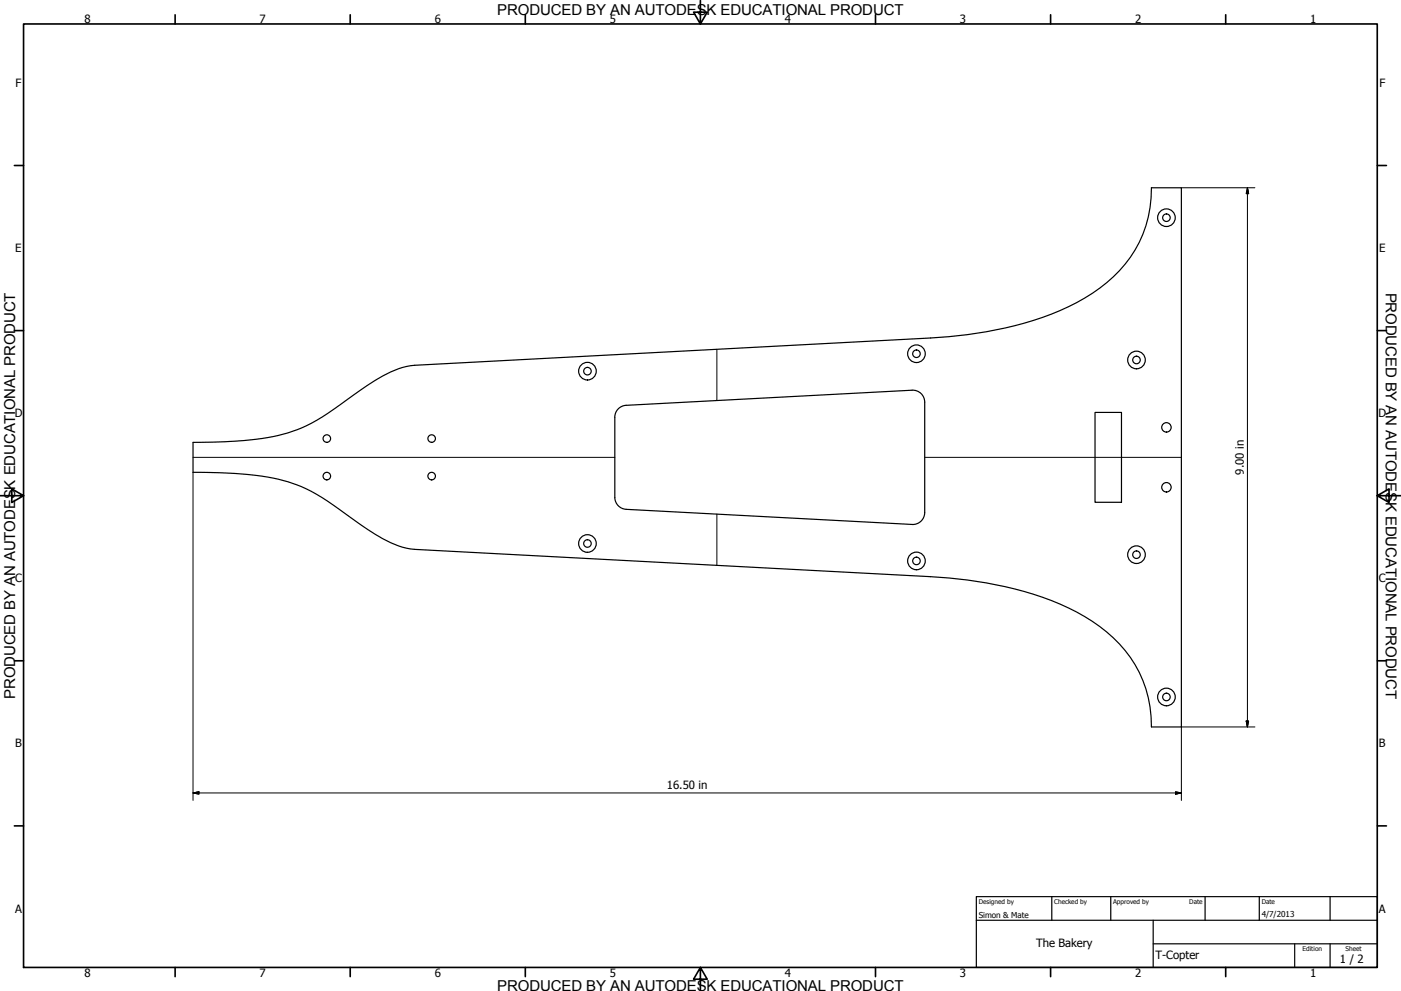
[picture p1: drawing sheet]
<svg xmlns="http://www.w3.org/2000/svg" width="594mm" height="420mm" viewBox="0 0 594 420" stroke-linecap="round" stroke-linejoin="round" font-family="sans-serif">
<!-- layer: Visible (ISO) -->
<g fill="none" stroke="#000" stroke-width=".51">
<path d="M386.8 165.4a5.1 5.1 0 0 1 5.3 5.1M386.8 165.4l-121.3 6.4a5.1 5.1 0 0 0-4.8 5.1v34a5.1 5.1 0 0 0 4.8 5l121.3 6.5a5.1 5.1 0 0 0 5.3-5.1v-46.8M464.3 174.9h11.3v38.1h-11.3zM81.9 187.6l17.9-.6a75.9 75.9 0 0 0 34.4-8.8l7.3-4.7a182.6 182.6 0 0 1 24.1-15.8 28.5 28.5 0 0 1 10.2-2.8l218.8-11.6a154.6 154.6 0 0 0 58.5-13.3 62.5 62.5 0 0 0 30-27.3 51.1 51.1 0 0 0 5.2-23.1h12.7v228.6h-12.7a51.5 51.5 0 0 0-25.1-44.7 116.9 116.9 0 0 0-44.9-16.4l-8-1.2-15.7-1.4-220.5-11.8a38.1 38.1 0 0 1-15.1-6.2l-6.3-4.2a170.1 170.1 0 0 0-22.8-15 85.3 85.3 0 0 0-32.2-6.7l-15.8-.3z"/>
<circle cx="494.6" cy="92.3" r="1.6"/>
<circle cx="494.6" cy="92.3" r="3.7"/>
<circle cx="249.1" cy="157.4" r="1.6"/>
<circle cx="249.1" cy="157.4" r="3.7"/>
<circle cx="388.6" cy="150" r="1.6"/>
<circle cx="388.6" cy="150" r="3.7"/>
<circle cx="481.9" cy="152.6" r="1.6"/>
<circle cx="481.9" cy="152.6" r="3.7"/>
<circle cx="138.6" cy="185.9" r="1.6"/>
<circle cx="183" cy="185.9" r="1.6"/>
<circle cx="494.6" cy="181.2" r="2"/>
<circle cx="138.6" cy="201.9" r="1.6"/>
<circle cx="183" cy="201.9" r="1.6"/>
<circle cx="494.6" cy="206.6" r="2"/>
<circle cx="249.1" cy="230.4" r="1.6"/>
<circle cx="249.1" cy="230.4" r="3.7"/>
<circle cx="388.6" cy="237.8" r="1.6"/>
<circle cx="388.6" cy="237.8" r="3.7"/>
<circle cx="481.9" cy="235.2" r="1.6"/>
<circle cx="481.9" cy="235.2" r="3.7"/>
<circle cx="494.6" cy="295.5" r="1.6"/>
<circle cx="494.6" cy="295.5" r="3.7"/>
</g>
<!-- layer: Border (ISO) -->
<g fill="none" stroke="#000" stroke-width=".7">
<path d="M10 10.2h574v400h-574zM74.3 6.3v3.9M148.5 6.3v3.9M222.8 6.3v3.9M297 .1v10.1l-2.9-5h5.8l-2.9 5M371.2 6.3v3.9M445.5 6.3v3.9M519.7 6.3v3.9M6.1 70.2h3.9M584 70.2h3.9M6.1 140.2h3.9M584 140.2h3.9"/>
<path d="M0 210.2h10l-5-2.9v5.7l5-2.8M584 210.2l5 2.8v-5.7l-5 2.9h10M6.1 280.2h3.9M584 280.2h3.9M6.1 350.2h3.9M584 350.2h3.9M74.3 410.2v3.9M148.5 410.2v3.9M222.8 410.2v3.9M297 410.2l2.9 5h-5.8l2.9-5v10M371.2 410.2v3.9M445.5 410.2v3.9"/>
<path d="M519.7 410.2v3.9"/>
</g>
<!-- layer: Title (ISO) -->
<path d="M414 380.2h170v30h-170zM414 390.2h170M446 380.2v10M471 380.2v10M489 390.2v20M511 380.2v10M534 380.2v10M564 380.2v10M489 400.2h95M549 400.2v10M564 400.2v10" fill="none" stroke="#000" stroke-width=".51"/>
<!-- layer: Sketch Geometry (ISO) -->
<path d="M304 148.1v21.7M81.9 193.9h178.8M392.1 193.9h108.9M304 218v21.7" fill="none" stroke="#000" stroke-width=".42"/>
<!-- layer: Dimension (ISO) -->
<path d="M501 79.6h31.1M529 79.6l.5 2.5h-1.1zM529 79.6v228.6M81.9 200.3v139.1M528.4 305.7h1.1l-.5 2.5zM532.1 308.2h-31.1v31.2M81.9 336.2l2.4-.5v1zM81.9 336.2h419.1M498.5 335.7l2.5 .5-2.5 .5z" fill="none" stroke="#000" stroke-width=".42"/>
<path d="M529 79.6l.5 2.5zM529 79.6l.5 2.5h-1.1zM528.4 305.7l.6 2.5zM528.4 305.7h1.1l-.5 2.5zM81.9 336.2l2.4-.5zM81.9 336.2l2.4-.5v1zM498.5 336.7l2.5-.5zM498.5 335.7l2.5 .5-2.5 .5z" fill="#000" stroke="#000" stroke-width=".42"/>
<g font-size="6.4">
<text x="210.9" y="6.5">PRO</text>
<text x="224.5" y="6.5">DUCED BY AN AUTODESK EDUCATIONAL PRODUCT</text>
<text x="587.6" y="124" transform="rotate(90 587.6 124)">PRODUCED BY AN AUTODESK EDUCATIONAL PRODUCT</text>
<text x="6.4" y="296.3" transform="rotate(-90 6.4 296.3)">PRODUCED BY AN AUTODESK EDUCATIONAL PRODUCT</text>
<text x="210.9" y="420.2">PRODUCED BY AN AUTODESK EDUCATIONAL PRODUCT</text>
</g>
<g font-size="4.8">
<text x="35.8" y="9.8">8</text>
<text x="110.1" y="9.8">7</text>
<text x="184.3" y="9.8">6</text>
<text x="258.6" y="9.8">5</text>
<text x="332.8" y="9.8">4</text>
<text x="407.1" y="9.8">3</text>
<text x="481.3" y="9.8">2</text>
<text x="555.6" y="9.8">1</text>
<text x="6.6" y="36.9">F</text>
<text x="584.9" y="36.9">F</text>
<text x="6.5" y="106.9">E</text>
<text x="584.8" y="106.9">E</text>
<text x="6.2" y="176.9">D</text>
<text x="584.5" y="176.9">D</text>
<text x="527.4" y="201.2" transform="rotate(-90 527.4 201.2)">9.00 in</text>
<text x="6.4" y="246.9">C</text>
<text x="584.7" y="246.9">C</text>
<text x="6.4" y="316.9">B</text>
<text x="584.7" y="316.9">B</text>
<text x="282.8" y="334.6">16.50 in</text>
<text x="6.4" y="386.9">A</text>
<text x="584.7" y="386.9">A</text>
<text x="439.4" y="401.6">The Bakery</text>
<text x="490" y="406.5">T-Copter</text>
<text x="568.2" y="408.1">1 / 2</text>
<text x="35.8" y="414.1">8</text>
<text x="110.1" y="414.1">7</text>
<text x="184.3" y="414.1">6</text>
<text x="258.6" y="414.1">5</text>
<text x="332.8" y="414.1">4</text>
<text x="407.1" y="414.1">3</text>
<text x="481.3" y="414.1">2</text>
<text x="555.6" y="414.1">1</text>
</g>
<g font-size="3.5">
<text x="415" y="389.1">Simon &amp; Mate</text>
<text x="535" y="388.6">4/7/2013</text>
</g>
<g font-size="2.8">
<text x="415" y="383.2">Designed by</text>
<text x="447" y="383.2">Checked by</text>
<text x="472" y="383.2">Approved by</text>
<text x="504.3" y="383.2">Date</text>
<text x="535" y="383.2">Date</text>
<text x="552.4" y="403.2">Edition</text>
<text x="570.6" y="403.2">Sheet</text>
</g>
</svg>
